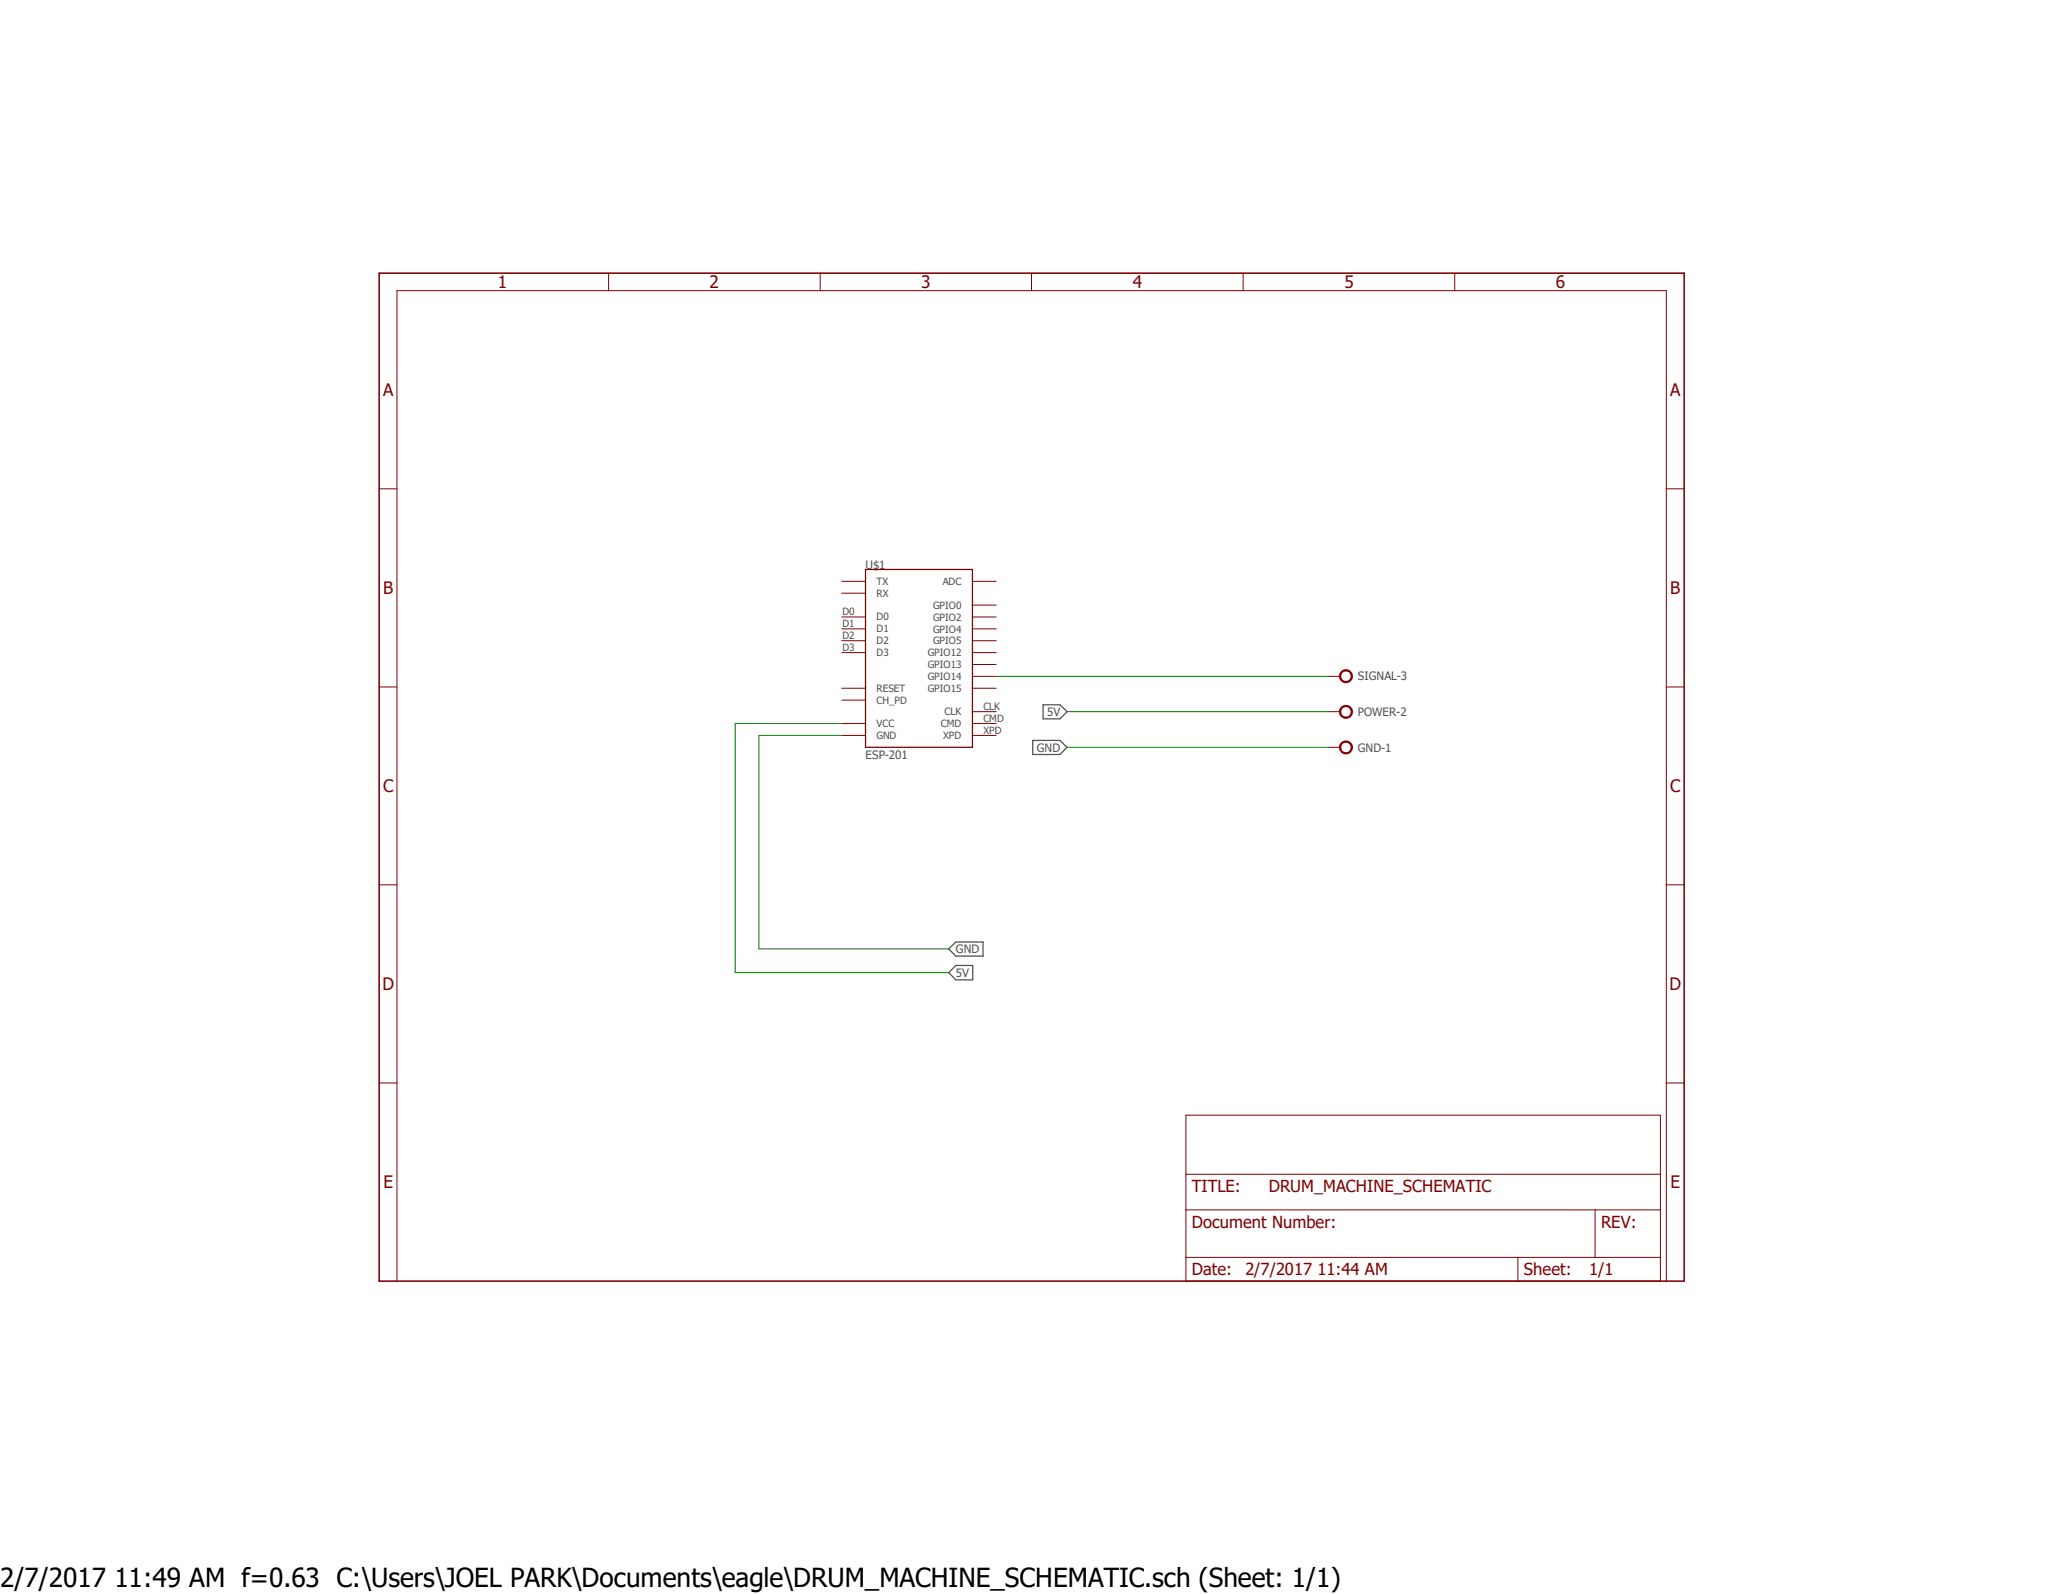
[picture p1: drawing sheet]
<svg xmlns="http://www.w3.org/2000/svg" width="279mm" height="216mm" viewBox="0 0 279 216" stroke-linecap="round" stroke-linejoin="round" font-family="sans-serif">
<path d="M0 33.8l279.4 143.2M279.4 33.8l-279.4 143.2" fill="none" stroke="#fff" stroke-width=".14"/>
<path d="M141.3 95.5h2.3l.9 .9-.9 1h-2.3zM139.9 100.3h3.7l.9 .9-.9 1h-3.7zM128.5 128.5l1-.9h3.6v1.9h-3.6zM129.5 130.8h2.2v1.9h-2.2l-1-1z" fill="none" stroke="#505050" stroke-width=".17"/>
<path d="M117.2 77.1h14.5v24.1h-14.5z" fill="none" stroke="#800000" stroke-width=".17"/>
<g fill="none" stroke="#800000" stroke-width=".14">
<path d="M114 78.7h3.2M131.7 78.7h3.2M114 93.2h3.2M114 94.8h3.2M114 88.4h3.2M114 98h3.2M114 99.6h3.2M114 83.6h3.2M114 86.8h3.2M114 85.2h3.2M114 80.3h3.2M131.7 93.2h3.2"/>
<path d="M131.7 91.6h3.2M131.7 88.4h3.2M131.7 90h3.2M131.7 98h3.2M131.7 99.6h3.2M131.7 83.6h3.2M131.7 82h3.2M131.7 86.8h3.2M131.7 85.2h3.2M131.7 96.4h3.2"/>
</g>
<path d="M181.7 90.9a.89 .89 0 0 1 1.4 .3 .89 .89 0 0 1-.6 1.3 .89 .89 0 0 1-1.1-.9h.2a.71 .71 0 0 1 .9-.7 .71 .71 0 0 1 .3 1.1 .71 .71 0 0 1-1.1-.1l-.1-.3h-.2l.1-.4z" fill-rule="evenodd" fill="#800000"/>
<path d="M179.9 91.6h1.6M181.7 90.9a.89 .89 0 0 1 1.4 .3 .89 .89 0 0 1-.6 1.3 .89 .89 0 0 1-1.1-.9h.2a.71 .71 0 0 1 .9-.7 .71 .71 0 0 1 .3 1.1 .71 .71 0 0 1-1.1-.1l-.1-.3h-.2l.1-.4z" fill="none" stroke="#800000" stroke-width=".14"/>
<path d="M181.7 95.7a.89 .89 0 0 1 1.4 .3 .89 .89 0 0 1-.6 1.3 .89 .89 0 0 1-1.1-.9h.2a.71 .71 0 0 1 .9-.7 .71 .71 0 0 1 .3 1.2 .71 .71 0 0 1-1.1-.2l-.1-.3h-.2l.1-.4z" fill-rule="evenodd" fill="#800000"/>
<path d="M179.9 96.4h1.6M181.7 95.7a.89 .89 0 0 1 1.4 .3 .89 .89 0 0 1-.6 1.3 .89 .89 0 0 1-1.1-.9h.2a.71 .71 0 0 1 .9-.7 .71 .71 0 0 1 .3 1.2 .71 .71 0 0 1-1.1-.2l-.1-.3h-.2l.1-.4z" fill="none" stroke="#800000" stroke-width=".14"/>
<path d="M181.7 100.5a.89 .89 0 0 1 1.4 .4 .89 .89 0 0 1-.6 1.2 .89 .89 0 0 1-1.1-.9h.2a.71 .71 0 0 1 .9-.6 .71 .71 0 0 1 .3 1.1 .71 .71 0 0 1-1.1-.1l-.1-.4h-.2l.1-.4z" fill-rule="evenodd" fill="#800000"/>
<g fill="none" stroke="#800000" stroke-width=".14">
<path d="M82.4 37v2.4M111.1 37v2.4M139.7 37v2.4M168.4 37v2.4M197 37v2.4M51.4 66.2h2.4M225.7 66.2h2.4M51.4 93h2.4M225.7 93h2.4M51.4 119.8h2.4M179.9 101.2h1.6M181.7 100.5a.89 .89 0 0 1 1.4 .4 .89 .89 0 0 1-.6 1.2 .89 .89 0 0 1-1.1-.9h.2a.71 .71 0 0 1 .9-.6 .71 .71 0 0 1 .3 1.1 .71 .71 0 0 1-1.1-.1l-.1-.4h-.2l.1-.4z"/>
<path d="M225.7 119.8h2.4M51.4 146.7h2.4M160.6 151h64.3v22.5h-64.3zM160.6 159h64.3M225.7 146.7h2.4M53.8 173.5v-134.1h171.9v134.1M160.6 163.9h64.3M160.6 170.3h64.3M205.6 170.3v3.2M216 163.9v6.4"/>
</g>
<path d="M51.4 37h176.7v136.5h-176.7z" fill="none" stroke="#800000" stroke-width=".21"/>
<path d="M114 98h-14.4v33.7h28.9M114 99.6h-11.2v28.9h25.7M134.9 91.6h45M144.5 96.4h35.4M144.5 101.2h35.4" fill="none" stroke="#008000" stroke-width=".14"/>
<text font-size="3.6" x="0" y="214.9">2/7/2017 11:49 AM f=0.63 C:\Users\JOEL PARK\Documents\eagle\DRUM_MACHINE_SCHEMATIC.sch (Sheet: 1/1)</text>
<g font-size="2.3" fill="#800000">
<text x="67.4" y="39">1</text>
<text x="96.1" y="39">2</text>
<text x="124.8" y="39">3</text>
<text x="153.4" y="39">4</text>
<text x="182.1" y="39">5</text>
<text x="210.7" y="39">6</text>
<text x="51.9" y="53.6">A</text>
<text x="226.2" y="53.6">A</text>
<text x="51.9" y="80.4">B</text>
<text x="226.2" y="80.4">B</text>
<text x="51.9" y="107.3">C</text>
<text x="226.2" y="107.3">C</text>
<text x="51.8" y="134.1">D</text>
<text x="226.1" y="134.1">D</text>
<text x="51.9" y="160.9">E</text>
<text x="226.2" y="160.9">E</text>
</g>
<g font-size="2.2" fill="#800000">
<text x="161.4" y="161.5">TITLE:</text>
<text x="171.8" y="161.5">DRUM_MACHINE_SCHEMATIC</text>
<text x="161.4" y="166.3">Document Number:</text>
<text x="216.8" y="166.3">REV:</text>
<text x="161.4" y="172.7">Date:</text>
<text x="168.7" y="172.7">2/7/2017 11:44 AM</text>
<text x="206.4" y="172.7">Sheet:</text>
<text x="215.2" y="172.7">1/1</text>
</g>
<g font-size="1.6" fill="#505050">
<text x="117.2" y="77.1">U$1</text>
<text x="183.9" y="92.2">SIGNAL-3</text>
<text x="140.4" y="101.8">GND</text>
<text x="141.8" y="97">5V</text>
<text x="183.9" y="97">POWER-2</text>
<text x="183.9" y="101.8">GND-1</text>
<text x="117.2" y="102.8">ESP-201</text>
<text x="129.5" y="129.1">GND</text>
<text x="129.5" y="132.3">5V</text>
</g>
<g font-size="1.4" fill="#505050">
<text x="114.1" y="83.4">D0</text>
<text x="118.7" y="80.8">RX</text>
<text x="118.7" y="79.2">TX</text>
<text x="126.4" y="82.5">GPIO0</text>
<text x="127.7" y="79.2">ADC</text>
<text x="114.1" y="85">D1</text>
<text x="114.1" y="86.6">D2</text>
<text x="114.1" y="88.1">D3</text>
<text x="118.7" y="84">D0</text>
<text x="118.7" y="85.6">D1</text>
<text x="118.7" y="87.2">D2</text>
<text x="118.7" y="88.9">D3</text>
<text x="125.6" y="88.9">GPIO12</text>
<text x="126.4" y="84.1">GPIO2</text>
<text x="126.4" y="87.2">GPIO5</text>
<text x="126.4" y="85.7">GPIO4</text>
<text x="118.7" y="93.7">RESET</text>
<text x="118.7" y="95.3">CH_PD</text>
<text x="125.6" y="92.1">GPIO14</text>
<text x="125.6" y="90.5">GPIO13</text>
<text x="125.6" y="93.7">GPIO15</text>
<text x="118.7" y="98.5">VCC</text>
<text x="118.7" y="100.1">GND</text>
<text x="127.4" y="98.5">CMD</text>
<text x="127.7" y="100.1">XPD</text>
<text x="127.9" y="96.9">CLK</text>
<text x="133.2" y="96.2">CLK</text>
<text x="133.2" y="97.8">CMD</text>
<text x="133.2" y="99.4">XPD</text>
</g>
</svg>
